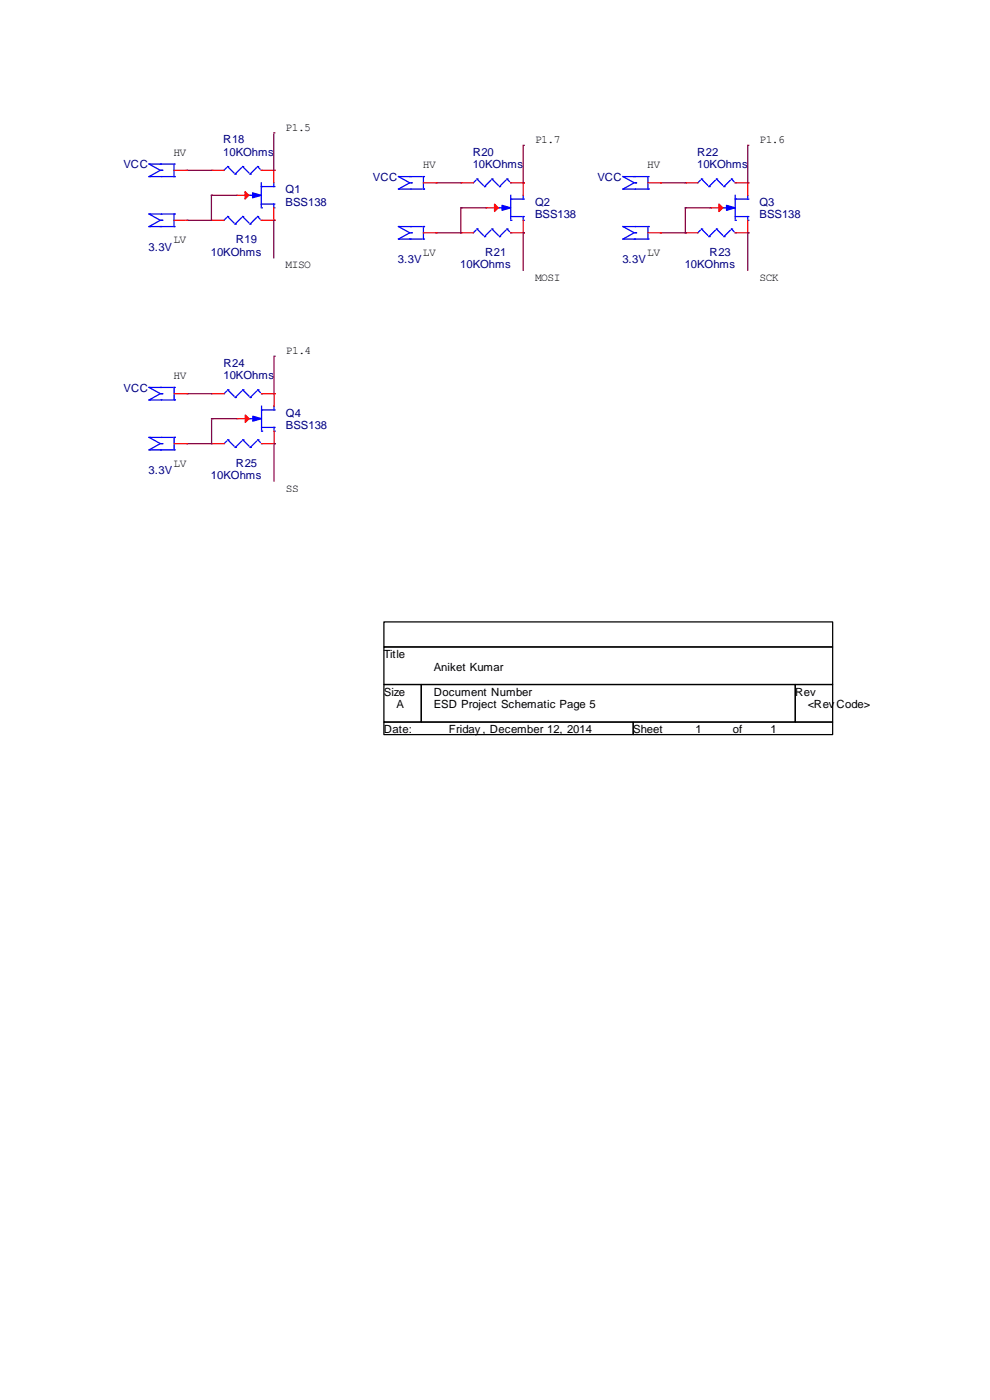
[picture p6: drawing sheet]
<svg xmlns="http://www.w3.org/2000/svg" width="210mm" height="297mm" viewBox="0 0 210 297" stroke-linecap="round" stroke-linejoin="round" font-family="sans-serif">
<g fill="none" stroke="#00f" stroke-width=".26">
<path d="M31.6 34.8h.1M31.6 37.5h.1M31.6 34.8l2.4 1.3-2.4 1.4M31.9 34.8h4.7M31.9 37.5h4.7M34.3 36.1h.1M36.9 34.8h.1M36.9 37.5h.1M36.9 34.8v2.4M48 35.6l-.5 .5M48.3 35.3h.1M48.3 35.3l1.3 1.4"/>
<path d="M49.9 36.9h.1M51.2 35.6l-1.3 1.3M51.5 35.3h.1M51.5 35.3l1.3 1.4M53 36.9h.1M54.4 35.6l-1.4 1.3M54.6 35.3h.1M54.6 35.3l.6 .6M55.4 39.6h.1M55.4 36.1h.1M55.4 38.8v5M55.7 39.6h2.4"/>
<path d="M58.1 39.6h.1M58.1 38.8v.5M84.5 37.5h.1M84.5 37.5l2.4 1.3-2.4 1.3M84.8 37.5h4.7M87.2 38.8h.1M89.8 37.5h.1M89.8 37.5v2.3M100.9 38.3l-.5 .5M101.2 38h.1M101.2 38l1.3 1.3M102.8 39.6h.1"/>
<path d="M104.1 38.3l-1.3 1.3M104.4 38h.1M104.4 38l1.3 1.3M105.9 39.6h.1M107.3 38.3l-1.4 1.3M107.5 38h.1M107.5 38l.6 .5M108.3 38.8h.1M132.1 37.5h.1M132.1 37.5l2.4 1.3-2.4 1.3M132.4 37.5h4.8M134.8 38.8h.1"/>
<path d="M137.4 37.5h.1M137.4 37.5v2.3M148.5 38.3l-.5 .5M148.8 38h.1M148.8 38l1.3 1.3M150.4 39.6h.1M151.7 38.3l-1.3 1.3M152 38h.1M152 38l1.3 1.3M153.6 39.6h.1M154.9 38.3l-1.3 1.3M155.1 38h.1"/>
<path d="M155.1 38l.6 .5M155.9 38.8h.1M31.6 48.1h.1M31.6 45.4h.1M31.6 45.4l2.4 1.3-2.4 1.4M31.9 48.1h4.7M31.9 45.4h4.7M34.3 46.7h.1M36.9 48.1h.1M36.9 45.4h.1M36.9 45.7v2.4M48 46.2l-.5 .5"/>
<path d="M48.3 45.9h.1M48.3 45.9l1.3 1.4M49.9 47.5h.1M51.2 46.2l-1.3 1.3M51.5 45.9h.1M51.5 45.9l1.3 1.4M52.8 41.4h.1M53 47.5h.1M53 41.4h1.1M54.4 46.2l-1.4 1.3M54.6 45.9h.1M54.6 45.9l.6 .6"/>
<path d="M55.4 44.1h.1M55.4 46.7h.1M55.4 43.3h2.4M58.1 43.3h.1M58.1 44.1h.1M58.1 43.3v.5M84.5 50.7h.1M84.5 48.1h.1M84.5 40.1h.1M84.5 48.1l2.4 1.3-2.4 1.3M84.8 48.1h4.7M84.8 50.7h4.7"/>
<path d="M84.8 40.1h4.7M87.2 49.4h.1M89.8 50.7h.1M89.8 48.1h.1M89.8 40.1h.1M89.8 48.3v2.4M100.9 48.9l-.5 .5M101.2 48.6h.1M101.2 48.6l1.3 1.3M102.8 50.2h.1M104.1 48.9l-1.3 1.3M104.4 48.6h.1"/>
<path d="M104.4 48.6l1.3 1.3M105.7 44.1h.1M105.9 50.2h.1M105.9 44.1h1.1M107.3 48.9l-1.4 1.3M107.5 48.6h.1M107.5 48.6l.6 .5M108.3 42.2h.1M108.3 46.7h.1M108.3 49.4h.1M108.3 41.4v5.1M108.3 45.9h2.4"/>
<path d="M108.6 42.2h2.4M111 42.2h.1M111 45.9h.1M111 46.7h.1M111 41.4v.6M111 45.9v.6M132.1 40.1h.1M132.1 50.7h.1M132.1 48.1h.1M132.1 48.1l2.4 1.3-2.4 1.3M132.4 48.1h4.8M132.4 50.7h4.8"/>
<path d="M132.4 40.1h4.8M134.8 49.4h.1M137.4 40.1h.1M137.4 50.7h.1M137.4 48.1h.1M137.4 48.3v2.4M148.5 48.9l-.5 .5M148.8 48.6h.1M148.8 48.6l1.3 1.3M150.4 50.2h.1M151.7 48.9l-1.3 1.3M152 48.6h.1"/>
<path d="M152 48.6l1.3 1.3M153.3 44.1h.1M153.6 50.2h.1M153.6 44.1h1M154.9 48.9l-1.3 1.3M155.1 48.6h.1M155.1 48.6l.6 .5M155.9 42.2h.1M155.9 46.7h.1M155.9 49.4h.1M155.9 45.9h2.4M155.9 41.4v5.1"/>
<path d="M156.2 42.2h2.4M158.6 42.2h.1M158.6 45.9h.1M158.6 46.7h.1M158.6 41.4v.6M158.6 45.9v.6M31.6 95.4h.1M31.6 92.8h.1M31.6 82.2h.1M31.6 84.8h.1M31.6 92.8l2.4 1.3-2.4 1.3M31.6 82.2l2.4 1.3-2.4 1.3"/>
<path d="M31.9 95.4h4.8M31.9 92.8h4.8M31.9 82.2h4.8M31.9 84.8h4.8M34.3 94.1h.1M34.3 83.5h.1M36.9 95.4h.1M36.9 92.8h.1M36.9 82.2h.1M36.9 84.8h.1M36.9 82.2v2.4M36.9 93.1v2.3"/>
<path d="M48.1 83l-.6 .5M48.1 93.6l-.6 .5M48.3 82.7h.1M48.3 93.3h.1M48.3 82.7l1.3 1.4M48.3 93.3l1.3 1.3M49.9 84.3h.1M49.9 94.9h.1M51.2 83l-1.3 1.3M51.2 93.6l-1.3 1.3M51.5 82.7h.1M51.5 93.3h.1"/>
<path d="M51.5 82.7l1.3 1.4M51.5 93.3l1.3 1.3M52.8 88.8h.1M53.1 84.3h.1M53.1 94.9h.1M53.1 88.8h1M54.4 83l-1.3 1.3M54.4 93.6l-1.3 1.3M54.7 82.7h.1M54.7 93.3h.1M54.7 82.7l.5 .6M54.7 93.3l.5 .6"/>
<path d="M55.5 87h.1M55.5 91.5h.1M55.5 83.5h.1M55.5 94.1h.1M55.5 86.2v5M55.5 90.7h2.4M55.7 87h2.4M58.1 87h.1M58.1 90.7h.1M58.1 91.5h.1M58.1 86.2v.5M58.1 90.7v.5"/>
</g>
<g fill="#00f" stroke="#00f" stroke-width=".26">
<path d="M53.6 40.9l1.8 .5-1.8 .6z"/>
<path d="M106.5 43.6l1.8 .5-1.8 .5z"/>
<path d="M154.1 43.6l1.8 .5-1.8 .5z"/>
<path d="M53.6 88.3l1.9 .5-1.9 .6z"/>
</g>
<g fill="none" stroke="#f00" stroke-width=".26">
<path d="M36.9 36.1h2.4M39.5 36.1h.1M44.8 36.1h.1M45.1 36.1h2.4M55.4 36.1h2.4M58.1 36.1h.1M58.1 36.4v2.4M89.8 38.8h2.4M92.5 38.8h.1M97.7 38.8h.1M98 38.8h2.4M108.3 38.8h2.4"/>
<path d="M111 38.8h.1M111 39.1v2.3M137.4 38.8h2.4M140.1 38.8h.1M145.4 38.8h.1M145.6 38.8h2.4M155.9 38.8h2.4M158.6 38.8h.1M158.6 39.1v2.3M36.9 46.7h2.4M39.5 46.7h.1M44.8 46.7h.1"/>
<path d="M45.1 46.7h2.4M50.1 41.4h.1M50.4 41.4h2.4M55.4 46.7h2.4M58.1 46.7h.1M58.1 44.1v2.4M89.8 49.4h2.4M92.5 49.4h.1M97.7 49.4h.1M98 49.4h2.4M103 44.1h.1M103.3 44.1h2.4"/>
<path d="M108.3 49.4h2.4M111 49.4h.1M111 46.7v2.4M137.4 49.4h2.4M140.1 49.4h.1M145.4 49.4h.1M145.6 49.4h2.4M150.6 44.1h.1M150.9 44.1h2.4M155.9 49.4h2.4M158.6 49.4h.1M158.6 46.7v2.4"/>
<path d="M36.9 83.5h2.4M36.9 94.1h2.4M39.6 94.1h.1M39.6 83.5h.1M44.9 83.5h.1M44.9 94.1h.1M45.1 83.5h2.4M45.1 94.1h2.4M50.2 88.8h.1M50.4 88.8h2.4M55.5 83.5h2.4M55.5 94.1h2.4"/>
<path d="M58.1 83.5h.1M58.1 94.1h.1M58.1 83.8v2.4M58.1 91.5v2.4"/>
</g>
<g fill="#f00" stroke="#f00" stroke-width=".26">
<path d="M52 40.6l.8 .8-.8 .8z"/>
<path d="M104.9 43.3l.8 .8-.8 .8z"/>
<path d="M152.5 43.3l.8 .8-.8 .8z"/>
<path d="M52 88l.8 .8-.8 .8z"/>
</g>
<g fill="none" stroke="#800040" stroke-width=".26">
<path d="M39.5 36.1h.1M39.8 36.1h5M58.1 28.2h.1M58.1 28.5v7.6M92.5 38.8h.1M92.7 38.8h5M111 30.8h.1M111 31.1v7.7M140.1 38.8h.1M140.3 38.8h5.1M158.6 30.8h.1M158.6 31.1v7.7"/>
<path d="M39.5 46.7h.1M44.8 41.4h.1M44.8 41.7v5h-5M45.1 41.4h5M58.1 46.7h.1M58.1 47v7.7M92.5 49.4h.1M97.7 44.1h.1M97.7 44.4v5h-5M98 44.1h5M111 49.4h.1M111 49.7v7.6"/>
<path d="M140.1 49.4h.1M140.3 49.4h5.1M145.4 49.4h.1M145.4 44.1h.1M145.4 44.1v5M145.6 44.1h5M158.6 49.4h.1M158.6 49.7v7.6M58.1 75.6h.1M58.1 75.8v7.7M39.6 94.1h.1M39.6 83.5h.1"/>
<path d="M39.8 83.5h5.1M44.9 88.8h.1M44.9 89.1v5h-5.1M45.1 88.8h5.1M58.1 94.1h.1M58.1 94.4v7.7"/>
</g>
<path d="M81.4 131.9h95.2v5.4h-95.2zM81.4 137.3h95.2v7.9h-95.2zM81.4 145.2h8v8h-8zM81.4 153.2h52.9v2.6h-52.9zM89.4 145.2h79.3v8h-79.3zM134.3 153.2h42.3v2.6h-42.3zM168.7 145.2h7.9v8h-7.9z" fill="none" stroke="#000" stroke-width=".26"/>
<g font-size="2.4">
<text x="60.6" y="27.8">P1.5</text>
<text x="36.8" y="33.1">HV</text>
<text x="89.7" y="35.7">HV</text>
<text x="113.5" y="30.4">P1.7</text>
<text x="137.3" y="35.7">HV</text>
<text x="161.1" y="30.4">P1.6</text>
<text x="36.8" y="51.6">LV</text>
<text x="60.6" y="56.9">MISO</text>
<text x="89.7" y="54.3">LV</text>
<text x="113.5" y="59.6">MOSI</text>
<text x="137.3" y="54.3">LV</text>
<text x="161.1" y="59.6">SCK</text>
<text x="60.6" y="75.2">P1.4</text>
<text x="36.8" y="80.5">HV</text>
<text x="36.8" y="99">LV</text>
<text x="60.6" y="104.3">SS</text>
<text x="81.4" y="139.6">Title</text>
<text x="92" y="142.3">Aniket Kumar</text>
<text x="81.4" y="147.6">Size</text>
<text x="92" y="147.6">Document Number</text>
<text x="168.7" y="147.6">Rev</text>
<text x="81.4" y="155.6">Date:</text>
<text x="84.1" y="150.3">A</text>
<text x="92" y="150.3">ESD Project Schematic Page 5</text>
<text x="95.2" y="155.6">Friday, December 12, 2014</text>
<text x="134.3" y="155.6">Sheet</text>
<text x="147.5" y="155.6">1</text>
<text x="155.4" y="155.6">of</text>
<text x="163.4" y="155.6">1</text>
<text x="171.3" y="150.3">&lt;RevCode&gt;</text>
</g>
<g font-size="2.4" fill="#000080">
<text x="26.2" y="35.7">VCC</text>
<text x="47.4" y="30.4">R18</text>
<text x="47.4" y="33.1">10KOhms</text>
<text x="100.3" y="33.1">R20</text>
<text x="100.3" y="35.7">10KOhms</text>
<text x="147.9" y="33.1">R22</text>
<text x="147.9" y="35.7">10KOhms</text>
<text x="60.6" y="41">Q1</text>
<text x="79.1" y="38.4">VCC</text>
<text x="126.7" y="38.4">VCC</text>
<text x="60.6" y="43.7">BSS138</text>
<text x="113.5" y="43.7">Q2</text>
<text x="113.5" y="46.3">BSS138</text>
<text x="161.1" y="43.7">Q3</text>
<text x="161.1" y="46.3">BSS138</text>
<text x="31.5" y="53.2">3.3V</text>
<text x="50" y="51.6">R19</text>
<text x="44.7" y="54.3">10KOhms</text>
<text x="84.4" y="55.9">3.3V</text>
<text x="97.6" y="56.9">10KOhms</text>
<text x="102.9" y="54.3">R21</text>
<text x="132" y="55.9">3.3V</text>
<text x="145.2" y="56.9">10KOhms</text>
<text x="150.5" y="54.3">R23</text>
<text x="47.4" y="77.8">R24</text>
<text x="26.2" y="83.1">VCC</text>
<text x="47.4" y="80.5">10KOhms</text>
<text x="60.6" y="88.4">Q4</text>
<text x="60.6" y="91.1">BSS138</text>
<text x="31.5" y="100.6">3.3V</text>
<text x="44.7" y="101.7">10KOhms</text>
<text x="50" y="99">R25</text>
</g>
</svg>
